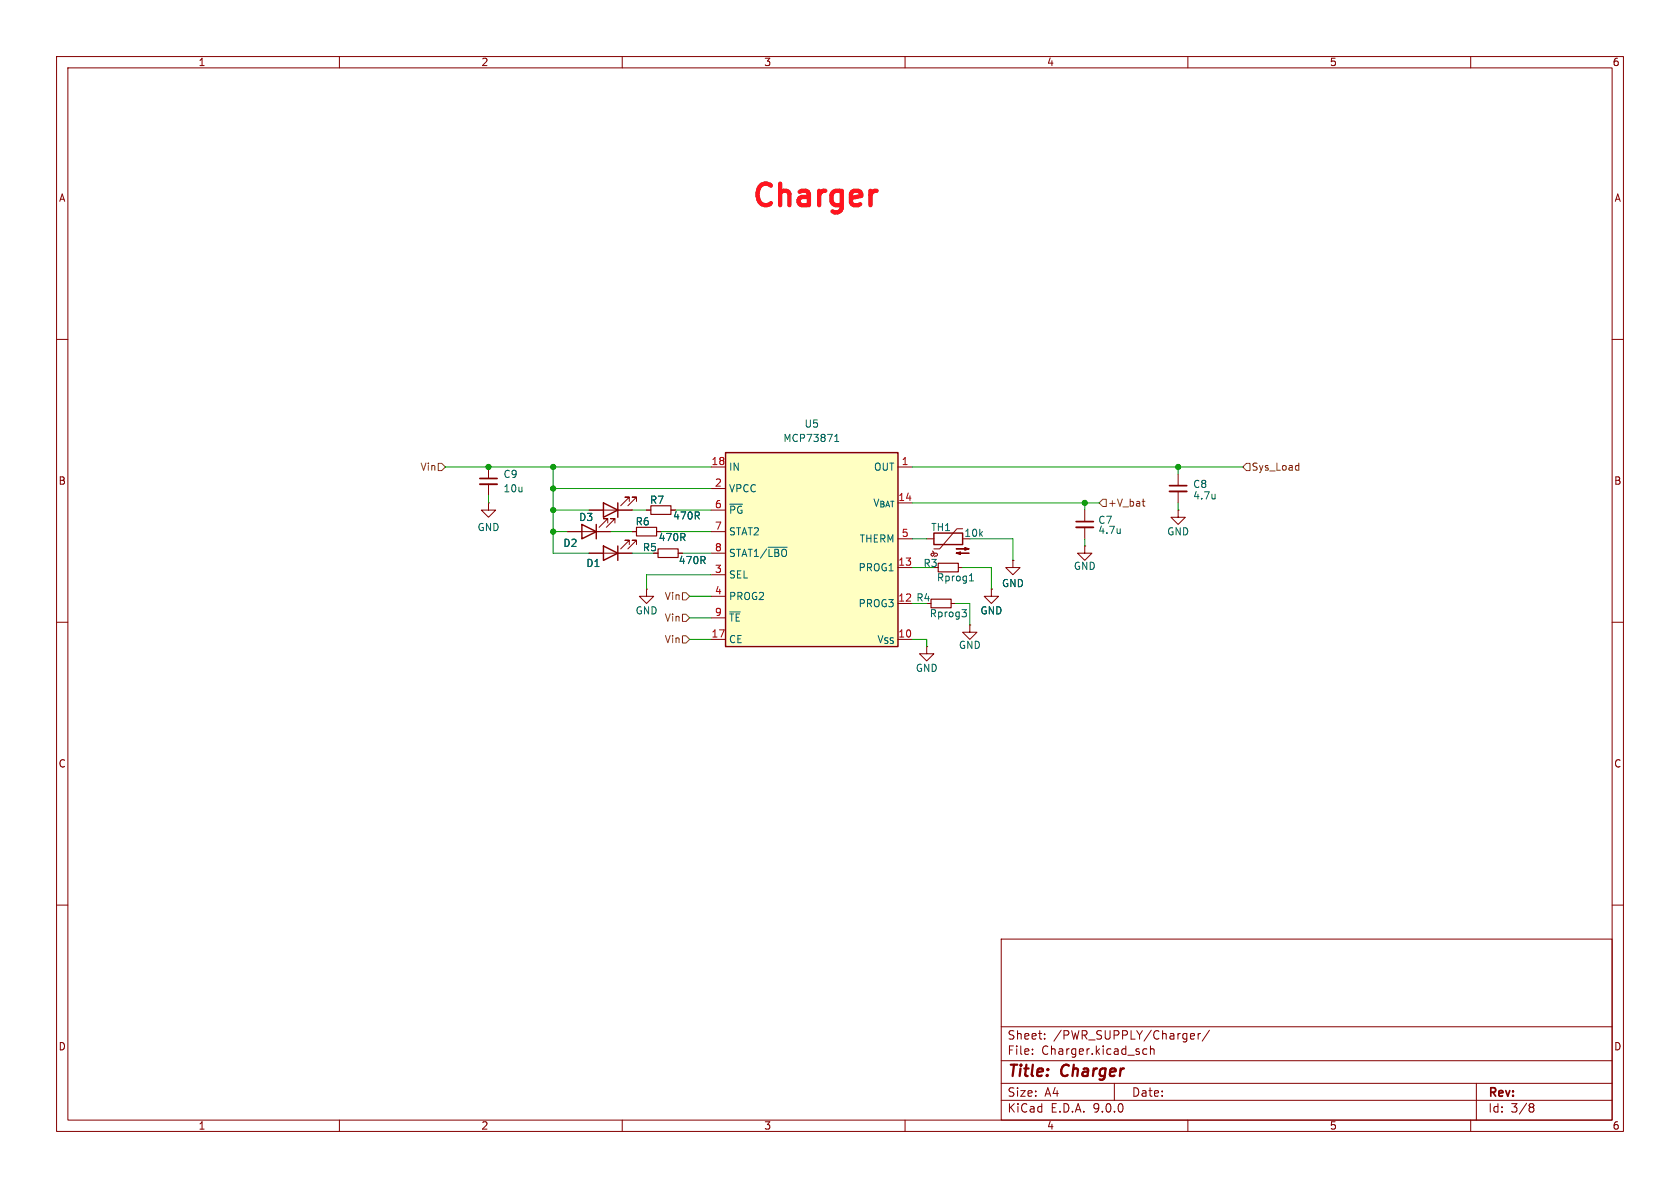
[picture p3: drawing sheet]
(kicad_sch
 (version 20250114)
 (generator "eeschema")
 (generator_version "9.0")
 (paper "A4")
 (title_block
  (title "Charger"))
 (lib_symbols
  (symbol "Device:C_Small"
   (pin_numbers (hide yes))
   (pin_names
    (offset 0.254) (hide yes)) (exclude_from_sim no) (in_bom yes) (on_board yes)
   (property "Reference" "C" (at 0.254 1.778 0) (effects (font (size 1.27 1.27)) (justify left)))
   (property "Value" "C_Small" (at 0.254 -2.032 0) (effects (font (size 1.27 1.27)) (justify left)))
   (property "Footprint" "" (at 0 0 0) (effects (font (size 1.27 1.27)) (hide yes)))
   (property "Datasheet" "~" (at 0 0 0) (effects (font (size 1.27 1.27)) (hide yes)))
   (property "Description" "Unpolarized capacitor, small symbol" (at 0 0 0) (effects (font (size 1.27 1.27)) (hide yes)))
   (symbol "C_Small_0_1"
    (polyline (pts (xy -1.524 0.508) (xy 1.524 0.508)) (stroke (width 0.3048) (type default)) (fill (type none)))
    (polyline (pts (xy -1.524 -0.508) (xy 1.524 -0.508)) (stroke (width 0.3302) (type default)) (fill (type none))))
   (symbol "C_Small_1_1"
    (pin passive line (at 0 2.54 270) (length 2.032) (name "~" (effects (font (size 1.27 1.27)))) (number "1" (effects (font (size 1.27 1.27)))))
    (pin passive line (at 0 -2.54 90) (length 2.032) (name "~" (effects (font (size 1.27 1.27)))) (number "2" (effects (font (size 1.27 1.27))))))
   (embedded_fonts no))
  (symbol "Device:LED"
   (pin_numbers (hide yes))
   (pin_names
    (offset 1.016) (hide yes)) (exclude_from_sim no) (in_bom yes) (on_board yes)
   (property "Reference" "D" (at 0 2.54 0) (effects (font (size 1.27 1.27))))
   (property "Value" "LED" (at 0 -2.54 0) (effects (font (size 1.27 1.27))))
   (property "Footprint" "" (at 0 0 0) (effects (font (size 1.27 1.27)) (hide yes)))
   (property "Datasheet" "~" (at 0 0 0) (effects (font (size 1.27 1.27)) (hide yes)))
   (property "Description" "Light emitting diode" (at 0 0 0) (effects (font (size 1.27 1.27)) (hide yes)))
   (property "Sim.Pins" "1=K 2=A" (at 0 0 0) (effects (font (size 1.27 1.27)) (hide yes)))
   (symbol "LED_0_1"
    (polyline (pts (xy -3.048 -0.762) (xy -4.572 -2.286) (xy -3.81 -2.286) (xy -4.572 -2.286) (xy -4.572 -1.524)) (stroke (width 0) (type default)) (fill (type none)))
    (polyline (pts (xy -1.778 -0.762) (xy -3.302 -2.286) (xy -2.54 -2.286) (xy -3.302 -2.286) (xy -3.302 -1.524)) (stroke (width 0) (type default)) (fill (type none)))
    (polyline (pts (xy -1.27 0) (xy 1.27 0)) (stroke (width 0) (type default)) (fill (type none)))
    (polyline (pts (xy -1.27 -1.27) (xy -1.27 1.27)) (stroke (width 0.254) (type default)) (fill (type none)))
    (polyline (pts (xy 1.27 -1.27) (xy 1.27 1.27) (xy -1.27 0) (xy 1.27 -1.27)) (stroke (width 0.254) (type default)) (fill (type none))))
   (symbol "LED_1_1"
    (pin passive line (at -3.81 0 0) (length 2.54) (name "K" (effects (font (size 1.27 1.27)))) (number "1" (effects (font (size 1.27 1.27)))))
    (pin passive line (at 3.81 0 180) (length 2.54) (name "A" (effects (font (size 1.27 1.27)))) (number "2" (effects (font (size 1.27 1.27))))))
   (embedded_fonts no))
  (symbol "Device:R_Small"
   (pin_numbers (hide yes))
   (pin_names
    (offset 0.254) (hide yes)) (exclude_from_sim no) (in_bom yes) (on_board yes)
   (property "Reference" "R" (at 0.762 0.508 0) (effects (font (size 1.27 1.27)) (justify left)))
   (property "Value" "R_Small" (at 0.762 -1.016 0) (effects (font (size 1.27 1.27)) (justify left)))
   (property "Footprint" "" (at 0 0 0) (effects (font (size 1.27 1.27)) (hide yes)))
   (property "Datasheet" "~" (at 0 0 0) (effects (font (size 1.27 1.27)) (hide yes)))
   (property "Description" "Resistor, small symbol" (at 0 0 0) (effects (font (size 1.27 1.27)) (hide yes)))
   (symbol "R_Small_0_1"
    (rectangle (start -0.762 1.778) (end 0.762 -1.778) (stroke (width 0.2032) (type default)) (fill (type none))))
   (symbol "R_Small_1_1"
    (pin passive line (at 0 2.54 270) (length 0.762) (name "~" (effects (font (size 1.27 1.27)))) (number "1" (effects (font (size 1.27 1.27)))))
    (pin passive line (at 0 -2.54 90) (length 0.762) (name "~" (effects (font (size 1.27 1.27)))) (number "2" (effects (font (size 1.27 1.27))))))
   (embedded_fonts no))
  (symbol "Device:Thermistor_NTC"
   (pin_numbers (hide yes))
   (pin_names
    (offset 0)) (exclude_from_sim no) (in_bom yes) (on_board yes)
   (property "Reference" "TH" (at -4.445 0 90) (effects (font (size 1.27 1.27))))
   (property "Value" "Thermistor_NTC" (at 3.175 0 90) (effects (font (size 1.27 1.27))))
   (property "Footprint" "" (at 0 1.27 0) (effects (font (size 1.27 1.27)) (hide yes)))
   (property "Datasheet" "~" (at 0 1.27 0) (effects (font (size 1.27 1.27)) (hide yes)))
   (property "Description" "Temperature dependent resistor, negative temperature coefficient" (at 0 0 0) (effects (font (size 1.27 1.27)) (hide yes)))
   (symbol "Thermistor_NTC_0_1"
    (arc (start -3.175 2.413) (mid -3.0506 2.3165) (end -3.048 2.159) (stroke (width 0) (type default)) (fill (type none)))
    (arc (start -3.048 2.794) (mid -2.9736 2.9736) (end -2.794 3.048) (stroke (width 0) (type default)) (fill (type none)))
    (arc (start -2.794 3.048) (mid -2.6144 2.9736) (end -2.54 2.794) (stroke (width 0) (type default)) (fill (type none)))
    (arc (start -2.794 2.54) (mid -2.9736 2.6144) (end -3.048 2.794) (stroke (width 0) (type default)) (fill (type none)))
    (arc (start -2.794 1.905) (mid -2.9736 1.9794) (end -3.048 2.159) (stroke (width 0) (type default)) (fill (type none)))
    (arc (start -2.54 2.159) (mid -2.6144 1.9794) (end -2.794 1.905) (stroke (width 0) (type default)) (fill (type none)))
    (arc (start -2.159 2.794) (mid -2.434 2.5608) (end -2.794 2.54) (stroke (width 0) (type default)) (fill (type none)))
    (polyline (pts (xy -2.54 2.159) (xy -2.54 2.794)) (stroke (width 0) (type default)) (fill (type none)))
    (polyline (pts (xy -2.54 -3.683) (xy -2.54 -1.397) (xy -2.794 -2.159) (xy -2.286 -2.159) (xy -2.54 -1.397) (xy -2.54 -1.651)) (stroke (width 0) (type default)) (fill (type outline)))
    (polyline (pts (xy -1.778 2.54) (xy -1.778 1.524) (xy 1.778 -1.524) (xy 1.778 -2.54)) (stroke (width 0) (type default)) (fill (type none)))
    (polyline (pts (xy -1.778 -1.397) (xy -1.778 -3.683) (xy -2.032 -2.921) (xy -1.524 -2.921) (xy -1.778 -3.683) (xy -1.778 -3.429)) (stroke (width 0) (type default)) (fill (type outline)))
    (rectangle (start -1.016 2.54) (end 1.016 -2.54) (stroke (width 0.254) (type default)) (fill (type none))))
   (symbol "Thermistor_NTC_1_1"
    (pin passive line (at 0 3.81 270) (length 1.27) (name "~" (effects (font (size 1.27 1.27)))) (number "1" (effects (font (size 1.27 1.27)))))
    (pin passive line (at 0 -3.81 90) (length 1.27) (name "~" (effects (font (size 1.27 1.27)))) (number "2" (effects (font (size 1.27 1.27))))))
   (embedded_fonts no))
  (symbol "My_Libraries:MCP73871" (exclude_from_sim no) (in_bom yes) (on_board yes)
   (property "Reference" "U" (at 13.462 15.24 0) (effects (font (size 1.27 1.27))))
   (property "Value" "MCP73871" (at 0 0 0) (effects (font (size 1.27 1.27))))
   (property "Footprint" "Package_DFN_QFN:QFN-20-1EP_4x4mm_P0.5mm_EP2.5x2.5mm" (at 0 0 0) (effects (font (size 1.27 1.27)) (justify left) (hide yes)))
   (property "Datasheet" "http://www.mouser.com/ds/2/268/22090a-52174.pdf" (at 0 0 0) (effects (font (size 1.27 1.27)) (hide yes)))
   (property "Description" "Single cell, Li-Ion/Li-Po charge management controller" (at 0 0 0) (effects (font (size 1.27 1.27)) (hide yes)))
   (symbol "MCP73871_0_1"
    (rectangle (start -15.24 13.97) (end 15.24 -20.32) (stroke (width 0.254) (type default)) (fill (type background))))
   (symbol "MCP73871_1_1"
    (pin power_in line (at -17.78 11.43 0) (length 2.54) (name "IN" (effects (font (size 1.27 1.27)))) (number "18" (effects (font (size 1.27 1.27)))))
    (pin passive line (at -17.78 11.43 0) (length 2.54) (hide yes) (name "IN" (effects (font (size 1.27 1.27)))) (number "19" (effects (font (size 1.27 1.27)))))
    (pin input line (at -17.78 7.62 0) (length 2.54) (name "VPCC" (effects (font (size 1.27 1.27)))) (number "2" (effects (font (size 1.27 1.27)))))
    (pin open_collector line (at -17.78 3.81 0) (length 2.54) (name "~{PG}" (effects (font (size 1.27 1.27)))) (number "6" (effects (font (size 1.27 1.27)))))
    (pin open_collector line (at -17.78 0 0) (length 2.54) (name "STAT2" (effects (font (size 1.27 1.27)))) (number "7" (effects (font (size 1.27 1.27)))))
    (pin open_collector line (at -17.78 -3.81 0) (length 2.54) (name "STAT1/~{LBO}" (effects (font (size 1.27 1.27)))) (number "8" (effects (font (size 1.27 1.27)))))
    (pin input line (at -17.78 -7.62 0) (length 2.54) (name "SEL" (effects (font (size 1.27 1.27)))) (number "3" (effects (font (size 1.27 1.27)))))
    (pin input line (at -17.78 -11.43 0) (length 2.54) (name "PROG2" (effects (font (size 1.27 1.27)))) (number "4" (effects (font (size 1.27 1.27)))))
    (pin input line (at -17.78 -15.24 0) (length 2.54) (name "~{TE}" (effects (font (size 1.27 1.27)))) (number "9" (effects (font (size 1.27 1.27)))))
    (pin input line (at -17.78 -19.05 0) (length 2.54) (name "CE" (effects (font (size 1.27 1.27)))) (number "17" (effects (font (size 1.27 1.27)))))
    (pin power_out line (at 17.78 11.43 180) (length 2.54) (name "OUT" (effects (font (size 1.27 1.27)))) (number "1" (effects (font (size 1.27 1.27)))))
    (pin passive line (at 17.78 11.43 180) (length 2.54) (hide yes) (name "OUT" (effects (font (size 1.27 1.27)))) (number "20" (effects (font (size 1.27 1.27)))))
    (pin power_out line (at 17.78 5.08 180) (length 2.54) (name "V_{BAT}" (effects (font (size 1.27 1.27)))) (number "14" (effects (font (size 1.27 1.27)))))
    (pin passive line (at 17.78 5.08 180) (length 2.54) (hide yes) (name "V_{BAT}" (effects (font (size 1.27 1.27)))) (number "15" (effects (font (size 1.27 1.27)))))
    (pin input line (at 17.78 5.08 180) (length 2.54) (hide yes) (name "V_{BAT_SENSE}" (effects (font (size 1.27 1.27)))) (number "16" (effects (font (size 1.27 1.27)))))
    (pin bidirectional line (at 17.78 -1.27 180) (length 2.54) (name "THERM" (effects (font (size 1.27 1.27)))) (number "5" (effects (font (size 1.27 1.27)))))
    (pin bidirectional line (at 17.78 -6.35 180) (length 2.54) (name "PROG1" (effects (font (size 1.27 1.27)))) (number "13" (effects (font (size 1.27 1.27)))))
    (pin bidirectional line (at 17.78 -12.7 180) (length 2.54) (name "PROG3" (effects (font (size 1.27 1.27)))) (number "12" (effects (font (size 1.27 1.27)))))
    (pin power_in line (at 17.78 -19.05 180) (length 2.54) (name "V_{SS}" (effects (font (size 1.27 1.27)))) (number "10" (effects (font (size 1.27 1.27)))))
    (pin passive line (at 17.78 -19.05 180) (length 2.54) (hide yes) (name "V_{SS}" (effects (font (size 1.27 1.27)))) (number "11" (effects (font (size 1.27 1.27)))))
    (pin passive line (at 17.78 -19.05 180) (length 2.54) (hide yes) (name "V_{SS}" (effects (font (size 1.27 1.27)))) (number "21" (effects (font (size 1.27 1.27))))))
   (embedded_fonts no))
  (symbol "power:GND"
   (power)
   (pin_numbers (hide yes))
   (pin_names
    (offset 0) (hide yes)) (exclude_from_sim no) (in_bom yes) (on_board yes)
   (property "Reference" "#PWR" (at 0 -6.35 0) (effects (font (size 1.27 1.27)) (hide yes)))
   (property "Value" "GND" (at 0 -3.81 0) (effects (font (size 1.27 1.27))))
   (property "Footprint" "" (at 0 0 0) (effects (font (size 1.27 1.27)) (hide yes)))
   (property "Datasheet" "" (at 0 0 0) (effects (font (size 1.27 1.27)) (hide yes)))
   (property "Description" "Power symbol creates a global label with name \"GND\" , ground" (at 0 0 0) (effects (font (size 1.27 1.27)) (hide yes)))
   (symbol "GND_0_1"
    (polyline (pts (xy 0 0) (xy 0 -1.27) (xy 1.27 -1.27) (xy 0 -2.54) (xy -1.27 -1.27) (xy 0 -1.27)) (stroke (width 0) (type default)) (fill (type none))))
   (symbol "GND_1_1"
    (pin power_in line (at 0 0 270) (length 0) (name "~" (effects (font (size 1.27 1.27)))) (number "1" (effects (font (size 1.27 1.27))))))
   (embedded_fonts no)))
 (text "Charger"
  (exclude_from_sim no)
  (at 144.272 34.798 0)
  (effects (font (size 3.81 3.81) (thickness 0.762)
    (bold yes) (color 255 20 31 1))))
 (junction
  (at 97.79 86.36)
  (diameter 0)
  (color 0 0 0 0))
 (junction
  (at 97.79 90.17)
  (diameter 0)
  (color 0 0 0 0))
 (junction
  (at 86.36 82.55)
  (diameter 0)
  (color 0 0 0 0))
 (junction
  (at 208.28 82.55)
  (diameter 0)
  (color 0 0 0 0))
 (junction
  (at 191.77 88.9)
  (diameter 0)
  (color 0 0 0 0))
 (junction
  (at 97.79 93.98)
  (diameter 0)
  (color 0 0 0 0))
 (junction
  (at 97.79 82.55)
  (diameter 0)
  (color 0 0 0 0))
 (wire
  (pts (xy 168.91 106.68) (xy 171.45 106.68))
  (stroke (width 0) (type default)))
 (wire
  (pts (xy 97.79 86.36) (xy 125.73 86.36))
  (stroke (width 0) (type default)))
 (wire
  (pts (xy 111.76 97.79) (xy 115.57 97.79))
  (stroke (width 0) (type default)))
 (wire
  (pts (xy 116.84 93.98) (xy 125.73 93.98))
  (stroke (width 0) (type default)))
 (wire
  (pts (xy 175.26 100.33) (xy 175.26 104.14))
  (stroke (width 0) (type default)))
 (wire
  (pts (xy 97.79 86.36) (xy 97.79 90.17))
  (stroke (width 0) (type default)))
 (wire
  (pts (xy 114.3 101.6) (xy 125.73 101.6))
  (stroke (width 0) (type default)))
 (wire
  (pts (xy 208.28 83.82) (xy 208.28 82.55))
  (stroke (width 0) (type default)))
 (wire
  (pts (xy 191.77 88.9) (xy 191.77 90.17))
  (stroke (width 0) (type default)))
 (wire
  (pts (xy 161.29 100.33) (xy 165.1 100.33))
  (stroke (width 0) (type default)))
 (wire
  (pts (xy 78.74 82.55) (xy 86.36 82.55))
  (stroke (width 0) (type default)))
 (wire
  (pts (xy 86.36 82.55) (xy 97.79 82.55))
  (stroke (width 0) (type default)))
 (wire
  (pts (xy 161.29 88.9) (xy 191.77 88.9))
  (stroke (width 0) (type default)))
 (wire
  (pts (xy 114.3 104.14) (xy 114.3 101.6))
  (stroke (width 0) (type default)))
 (wire
  (pts (xy 179.07 95.25) (xy 179.07 99.06))
  (stroke (width 0) (type default)))
 (wire
  (pts (xy 97.79 93.98) (xy 100.33 93.98))
  (stroke (width 0) (type default)))
 (wire
  (pts (xy 97.79 82.55) (xy 97.79 86.36))
  (stroke (width 0) (type default)))
 (wire
  (pts (xy 161.29 82.55) (xy 208.28 82.55))
  (stroke (width 0) (type default)))
 (wire
  (pts (xy 121.92 113.03) (xy 125.73 113.03))
  (stroke (width 0) (type default)))
 (wire
  (pts (xy 170.18 100.33) (xy 175.26 100.33))
  (stroke (width 0) (type default)))
 (wire
  (pts (xy 191.77 95.25) (xy 191.77 96.52))
  (stroke (width 0) (type default)))
 (wire
  (pts (xy 171.45 106.68) (xy 171.45 110.49))
  (stroke (width 0) (type default)))
 (wire
  (pts (xy 120.65 97.79) (xy 125.73 97.79))
  (stroke (width 0) (type default)))
 (wire
  (pts (xy 208.28 88.9) (xy 208.28 90.17))
  (stroke (width 0) (type default)))
 (wire
  (pts (xy 107.95 93.98) (xy 111.76 93.98))
  (stroke (width 0) (type default)))
 (wire
  (pts (xy 208.28 82.55) (xy 219.71 82.55))
  (stroke (width 0) (type default)))
 (wire
  (pts (xy 97.79 90.17) (xy 104.14 90.17))
  (stroke (width 0) (type default)))
 (wire
  (pts (xy 121.92 109.22) (xy 125.73 109.22))
  (stroke (width 0) (type default)))
 (wire
  (pts (xy 97.79 82.55) (xy 125.73 82.55))
  (stroke (width 0) (type default)))
 (wire
  (pts (xy 121.92 105.41) (xy 125.73 105.41))
  (stroke (width 0) (type default)))
 (wire
  (pts (xy 86.36 88.9) (xy 86.36 87.63))
  (stroke (width 0) (type default)))
 (wire
  (pts (xy 119.38 90.17) (xy 125.73 90.17))
  (stroke (width 0) (type default)))
 (wire
  (pts (xy 97.79 90.17) (xy 97.79 93.98))
  (stroke (width 0) (type default)))
 (wire
  (pts (xy 163.83 113.03) (xy 163.83 114.3))
  (stroke (width 0) (type default)))
 (wire
  (pts (xy 114.3 90.17) (xy 111.76 90.17))
  (stroke (width 0) (type default)))
 (wire
  (pts (xy 161.29 95.25) (xy 163.83 95.25))
  (stroke (width 0) (type default)))
 (wire
  (pts (xy 161.29 106.68) (xy 163.83 106.68))
  (stroke (width 0) (type default)))
 (wire
  (pts (xy 97.79 93.98) (xy 97.79 97.79))
  (stroke (width 0) (type default)))
 (wire
  (pts (xy 104.14 97.79) (xy 97.79 97.79))
  (stroke (width 0) (type default)))
 (wire
  (pts (xy 161.29 113.03) (xy 163.83 113.03))
  (stroke (width 0) (type default)))
 (wire
  (pts (xy 191.77 88.9) (xy 194.31 88.9))
  (stroke (width 0) (type default)))
 (wire
  (pts (xy 171.45 95.25) (xy 179.07 95.25))
  (stroke (width 0) (type default)))
 (hierarchical_label "Sys_Load"
  (shape input)
  (at 219.71 82.55 0)
  (effects (font (size 1.27 1.27)) (justify left)))
 (hierarchical_label "+V_bat"
  (shape input)
  (at 194.31 88.9 0)
  (effects (font (size 1.27 1.27)) (justify left)))
 (hierarchical_label "Vin"
  (shape input)
  (at 121.92 105.41 180)
  (effects (font (size 1.27 1.27)) (justify right)))
 (hierarchical_label "Vin"
  (shape input)
  (at 121.92 113.03 180)
  (effects (font (size 1.27 1.27)) (justify right)))
 (hierarchical_label "Vin"
  (shape input)
  (at 78.74 82.55 180)
  (effects (font (size 1.27 1.27)) (justify right)))
 (hierarchical_label "Vin"
  (shape input)
  (at 121.92 109.22 180)
  (effects (font (size 1.27 1.27)) (justify right)))
 (symbol
  (lib_id "Device:Thermistor_NTC")
  (at 167.64 95.25 90)
  (unit 1)
  (exclude_from_sim no)
  (in_bom yes)
  (on_board yes)
  (dnp no)
  (property "Reference" "TH1" (at 166.37 93.218 90) (effects (font (size 1.27 1.27))))
  (property "Value" "10k" (at 172.212 94.234 90) (effects (font (size 1.27 1.27))))
  (property "Footprint" "Resistor_SMD:R_0603_1608Metric" (at 166.37 95.25 0) (effects (font (size 1.27 1.27)) (hide yes)))
  (property "Datasheet" "~" (at 166.37 95.25 0) (effects (font (size 1.27 1.27)) (hide yes)))
  (property "Description" "Temperature dependent resistor, negative temperature coefficient" (at 167.64 95.25 0) (effects (font (size 1.27 1.27)) (hide yes)))
  (pin "1")
  (pin "2"))
 (symbol
  (lib_id "power:GND")
  (at 179.07 99.06 0)
  (unit 1)
  (exclude_from_sim no)
  (in_bom yes)
  (on_board yes)
  (dnp no)
  (property "Reference" "#PWR018" (at 179.07 105.41 0) (effects (font (size 1.27 1.27)) (hide yes)))
  (property "Value" "GND" (at 179.07 103.124 0) (effects (font (size 1.27 1.27))))
  (property "Footprint" "" (at 179.07 99.06 0) (effects (font (size 1.27 1.27)) (hide yes)))
  (property "Datasheet" "" (at 179.07 99.06 0) (effects (font (size 1.27 1.27)) (hide yes)))
  (property "Description" "Power symbol creates a global label with name \"GND\" , ground" (at 179.07 99.06 0) (effects (font (size 1.27 1.27)) (hide yes)))
  (pin "1"))
 (symbol
  (lib_id "Device:R_Small")
  (at 114.3 93.98 270)
  (unit 1)
  (exclude_from_sim no)
  (in_bom yes)
  (on_board yes)
  (dnp no)
  (property "Reference" "R6" (at 112.268 92.202 90) (effects (font (size 1.27 1.27)) (justify left)))
  (property "Value" "470R" (at 116.332 94.996 90) (effects (font (size 1.27 1.27)) (justify left)))
  (property "Footprint" "Resistor_SMD:R_0603_1608Metric" (at 114.3 93.98 0) (effects (font (size 1.27 1.27)) (hide yes)))
  (property "Datasheet" "~" (at 114.3 93.98 0) (effects (font (size 1.27 1.27)) (hide yes)))
  (property "Description" "Resistor, small symbol" (at 114.3 93.98 0) (effects (font (size 1.27 1.27)) (hide yes)))
  (pin "2")
  (pin "1"))
 (symbol
  (lib_id "Device:R_Small")
  (at 167.64 100.33 90)
  (unit 1)
  (exclude_from_sim no)
  (in_bom yes)
  (on_board yes)
  (dnp no)
  (property "Reference" "R3" (at 165.862 99.568 90) (effects (font (size 1.27 1.27)) (justify left)))
  (property "Value" "Rprog1" (at 172.466 102.108 90) (effects (font (size 1.27 1.27)) (justify left)))
  (property "Footprint" "Resistor_SMD:R_0603_1608Metric" (at 167.64 100.33 0) (effects (font (size 1.27 1.27)) (hide yes)))
  (property "Datasheet" "~" (at 167.64 100.33 0) (effects (font (size 1.27 1.27)) (hide yes)))
  (property "Description" "Resistor, small symbol" (at 167.64 100.33 0) (effects (font (size 1.27 1.27)) (hide yes)))
  (pin "2")
  (pin "1"))
 (symbol
  (lib_id "power:GND")
  (at 114.3 104.14 0)
  (unit 1)
  (exclude_from_sim no)
  (in_bom yes)
  (on_board yes)
  (dnp no)
  (property "Reference" "#PWR049" (at 114.3 110.49 0) (effects (font (size 1.27 1.27)) (hide yes)))
  (property "Value" "GND" (at 114.3 107.95 0) (effects (font (size 1.27 1.27))))
  (property "Footprint" "" (at 114.3 104.14 0) (effects (font (size 1.27 1.27)) (hide yes)))
  (property "Datasheet" "" (at 114.3 104.14 0) (effects (font (size 1.27 1.27)) (hide yes)))
  (property "Description" "Power symbol creates a global label with name \"GND\" , ground" (at 114.3 104.14 0) (effects (font (size 1.27 1.27)) (hide yes)))
  (pin "1"))
 (symbol
  (lib_id "Device:R_Small")
  (at 116.84 90.17 270)
  (unit 1)
  (exclude_from_sim no)
  (in_bom yes)
  (on_board yes)
  (dnp no)
  (property "Reference" "R7" (at 114.808 88.392 90) (effects (font (size 1.27 1.27)) (justify left)))
  (property "Value" "470R" (at 118.872 91.186 90) (effects (font (size 1.27 1.27)) (justify left)))
  (property "Footprint" "Resistor_SMD:R_0603_1608Metric" (at 116.84 90.17 0) (effects (font (size 1.27 1.27)) (hide yes)))
  (property "Datasheet" "~" (at 116.84 90.17 0) (effects (font (size 1.27 1.27)) (hide yes)))
  (property "Description" "Resistor, small symbol" (at 116.84 90.17 0) (effects (font (size 1.27 1.27)) (hide yes)))
  (pin "2")
  (pin "1"))
 (symbol
  (lib_id "My_Libraries:MCP73871")
  (at 143.51 93.98 0)
  (unit 1)
  (exclude_from_sim no)
  (in_bom yes)
  (on_board yes)
  (dnp no)
  (fields_autoplaced yes)
  (property "Reference" "U5" (at 143.51 74.93 0) (effects (font (size 1.27 1.27))))
  (property "Value" "MCP73871" (at 143.51 77.47 0) (effects (font (size 1.27 1.27))))
  (property "Footprint" "Package_DFN_QFN:QFN-20-1EP_4x4mm_P0.5mm_EP2.5x2.5mm" (at 143.51 93.98 0) (effects (font (size 1.27 1.27)) (justify left) (hide yes)))
  (property "Datasheet" "http://www.mouser.com/ds/2/268/22090a-52174.pdf" (at 143.51 93.98 0) (effects (font (size 1.27 1.27)) (hide yes)))
  (property "Description" "Single cell, Li-Ion/Li-Po charge management controller" (at 143.51 93.98 0) (effects (font (size 1.27 1.27)) (hide yes)))
  (pin "9")
  (pin "12")
  (pin "8")
  (pin "20")
  (pin "18")
  (pin "19")
  (pin "1")
  (pin "3")
  (pin "15")
  (pin "16")
  (pin "5")
  (pin "17")
  (pin "10")
  (pin "7")
  (pin "13")
  (pin "2")
  (pin "21")
  (pin "4")
  (pin "6")
  (pin "14")
  (pin "11"))
 (symbol
  (lib_id "power:GND")
  (at 86.36 88.9 0)
  (unit 1)
  (exclude_from_sim no)
  (in_bom yes)
  (on_board yes)
  (dnp no)
  (property "Reference" "#PWR019" (at 86.36 95.25 0) (effects (font (size 1.27 1.27)) (hide yes)))
  (property "Value" "GND" (at 86.36 93.218 0) (effects (font (size 1.27 1.27))))
  (property "Footprint" "" (at 86.36 88.9 0) (effects (font (size 1.27 1.27)) (hide yes)))
  (property "Datasheet" "" (at 86.36 88.9 0) (effects (font (size 1.27 1.27)) (hide yes)))
  (property "Description" "Power symbol creates a global label with name \"GND\" , ground" (at 86.36 88.9 0) (effects (font (size 1.27 1.27)) (hide yes)))
  (pin "1"))
 (symbol
  (lib_id "power:GND")
  (at 163.83 114.3 0)
  (unit 1)
  (exclude_from_sim no)
  (in_bom yes)
  (on_board yes)
  (dnp no)
  (property "Reference" "#PWR013" (at 163.83 120.65 0) (effects (font (size 1.27 1.27)) (hide yes)))
  (property "Value" "GND" (at 163.83 118.11 0) (effects (font (size 1.27 1.27))))
  (property "Footprint" "" (at 163.83 114.3 0) (effects (font (size 1.27 1.27)) (hide yes)))
  (property "Datasheet" "" (at 163.83 114.3 0) (effects (font (size 1.27 1.27)) (hide yes)))
  (property "Description" "Power symbol creates a global label with name \"GND\" , ground" (at 163.83 114.3 0) (effects (font (size 1.27 1.27)) (hide yes)))
  (pin "1"))
 (symbol
  (lib_id "power:GND")
  (at 175.26 104.14 0)
  (unit 1)
  (exclude_from_sim no)
  (in_bom yes)
  (on_board yes)
  (dnp no)
  (property "Reference" "#PWR014" (at 175.26 110.49 0) (effects (font (size 1.27 1.27)) (hide yes)))
  (property "Value" "GND" (at 175.26 107.95 0) (effects (font (size 1.27 1.27))))
  (property "Footprint" "" (at 175.26 104.14 0) (effects (font (size 1.27 1.27)) (hide yes)))
  (property "Datasheet" "" (at 175.26 104.14 0) (effects (font (size 1.27 1.27)) (hide yes)))
  (property "Description" "Power symbol creates a global label with name \"GND\" , ground" (at 175.26 104.14 0) (effects (font (size 1.27 1.27)) (hide yes)))
  (pin "1"))
 (symbol
  (lib_id "Device:R_Small")
  (at 166.37 106.68 90)
  (unit 1)
  (exclude_from_sim no)
  (in_bom yes)
  (on_board yes)
  (dnp no)
  (property "Reference" "R4" (at 164.592 105.664 90) (effects (font (size 1.27 1.27)) (justify left)))
  (property "Value" "Rprog3" (at 171.196 108.458 90) (effects (font (size 1.27 1.27)) (justify left)))
  (property "Footprint" "Resistor_SMD:R_0603_1608Metric" (at 166.37 106.68 0) (effects (font (size 1.27 1.27)) (hide yes)))
  (property "Datasheet" "~" (at 166.37 106.68 0) (effects (font (size 1.27 1.27)) (hide yes)))
  (property "Description" "Resistor, small symbol" (at 166.37 106.68 0) (effects (font (size 1.27 1.27)) (hide yes)))
  (pin "2")
  (pin "1"))
 (symbol
  (lib_id "power:GND")
  (at 208.28 90.17 0)
  (unit 1)
  (exclude_from_sim no)
  (in_bom yes)
  (on_board yes)
  (dnp no)
  (property "Reference" "#PWR017" (at 208.28 96.52 0) (effects (font (size 1.27 1.27)) (hide yes)))
  (property "Value" "GND" (at 208.28 93.98 0) (effects (font (size 1.27 1.27))))
  (property "Footprint" "" (at 208.28 90.17 0) (effects (font (size 1.27 1.27)) (hide yes)))
  (property "Datasheet" "" (at 208.28 90.17 0) (effects (font (size 1.27 1.27)) (hide yes)))
  (property "Description" "Power symbol creates a global label with name \"GND\" , ground" (at 208.28 90.17 0) (effects (font (size 1.27 1.27)) (hide yes)))
  (pin "1"))
 (symbol
  (lib_id "Device:LED")
  (at 107.95 90.17 180)
  (unit 1)
  (exclude_from_sim no)
  (in_bom yes)
  (on_board yes)
  (dnp no)
  (property "Reference" "D3" (at 103.632 91.44 0) (effects (font (size 1.27 1.27))))
  (property "Value" "LED" (at 104.14 86.614 0) (effects (font (size 1.27 1.27)) (hide yes)))
  (property "Footprint" "LED_SMD:LED_0603_1608Metric" (at 107.95 90.17 0) (effects (font (size 1.27 1.27)) (hide yes)))
  (property "Datasheet" "~" (at 107.95 90.17 0) (effects (font (size 1.27 1.27)) (hide yes)))
  (property "Description" "Light emitting diode" (at 107.95 90.17 0) (effects (font (size 1.27 1.27)) (hide yes)))
  (property "Sim.Pins" "1=K 2=A" (at 107.95 90.17 0) (effects (font (size 1.27 1.27)) (hide yes)))
  (pin "2")
  (pin "1"))
 (symbol
  (lib_id "power:GND")
  (at 191.77 96.52 0)
  (unit 1)
  (exclude_from_sim no)
  (in_bom yes)
  (on_board yes)
  (dnp no)
  (property "Reference" "#PWR016" (at 191.77 102.87 0) (effects (font (size 1.27 1.27)) (hide yes)))
  (property "Value" "GND" (at 191.77 100.076 0) (effects (font (size 1.27 1.27))))
  (property "Footprint" "" (at 191.77 96.52 0) (effects (font (size 1.27 1.27)) (hide yes)))
  (property "Datasheet" "" (at 191.77 96.52 0) (effects (font (size 1.27 1.27)) (hide yes)))
  (property "Description" "Power symbol creates a global label with name \"GND\" , ground" (at 191.77 96.52 0) (effects (font (size 1.27 1.27)) (hide yes)))
  (pin "1"))
 (symbol
  (lib_id "Device:LED")
  (at 107.95 97.79 180)
  (unit 1)
  (exclude_from_sim no)
  (in_bom yes)
  (on_board yes)
  (dnp no)
  (property "Reference" "D1" (at 104.902 99.568 0) (effects (font (size 1.27 1.27))))
  (property "Value" "LED" (at 104.648 96.266 0) (effects (font (size 1.27 1.27)) (hide yes)))
  (property "Footprint" "LED_SMD:LED_0603_1608Metric" (at 107.95 97.79 0) (effects (font (size 1.27 1.27)) (hide yes)))
  (property "Datasheet" "~" (at 107.95 97.79 0) (effects (font (size 1.27 1.27)) (hide yes)))
  (property "Description" "Light emitting diode" (at 107.95 97.79 0) (effects (font (size 1.27 1.27)) (hide yes)))
  (property "Sim.Pins" "1=K 2=A" (at 107.95 97.79 0) (effects (font (size 1.27 1.27)) (hide yes)))
  (pin "2")
  (pin "1"))
 (symbol
  (lib_id "Device:C_Small")
  (at 191.77 92.71 0)
  (unit 1)
  (exclude_from_sim no)
  (in_bom yes)
  (on_board yes)
  (dnp no)
  (property "Reference" "C7" (at 194.056 91.948 0) (effects (font (size 1.27 1.27)) (justify left)))
  (property "Value" "4.7u" (at 194.056 93.726 0) (effects (font (size 1.27 1.27)) (justify left)))
  (property "Footprint" "Capacitor_SMD:C_0603_1608Metric" (at 191.77 92.71 0) (effects (font (size 1.27 1.27)) (hide yes)))
  (property "Datasheet" "~" (at 191.77 92.71 0) (effects (font (size 1.27 1.27)) (hide yes)))
  (property "Description" "Unpolarized capacitor, small symbol" (at 191.77 92.71 0) (effects (font (size 1.27 1.27)) (hide yes)))
  (pin "1")
  (pin "2"))
 (symbol
  (lib_id "Device:R_Small")
  (at 118.11 97.79 270)
  (unit 1)
  (exclude_from_sim no)
  (in_bom yes)
  (on_board yes)
  (dnp no)
  (property "Reference" "R5" (at 113.538 96.774 90) (effects (font (size 1.27 1.27)) (justify left)))
  (property "Value" "470R" (at 119.888 99.06 90) (effects (font (size 1.27 1.27)) (justify left)))
  (property "Footprint" "Resistor_SMD:R_0603_1608Metric" (at 118.11 97.79 0) (effects (font (size 1.27 1.27)) (hide yes)))
  (property "Datasheet" "~" (at 118.11 97.79 0) (effects (font (size 1.27 1.27)) (hide yes)))
  (property "Description" "Resistor, small symbol" (at 118.11 97.79 0) (effects (font (size 1.27 1.27)) (hide yes)))
  (pin "2")
  (pin "1"))
 (symbol
  (lib_id "power:GND")
  (at 171.45 110.49 0)
  (unit 1)
  (exclude_from_sim no)
  (in_bom yes)
  (on_board yes)
  (dnp no)
  (property "Reference" "#PWR015" (at 171.45 116.84 0) (effects (font (size 1.27 1.27)) (hide yes)))
  (property "Value" "GND" (at 171.45 114.046 0) (effects (font (size 1.27 1.27))))
  (property "Footprint" "" (at 171.45 110.49 0) (effects (font (size 1.27 1.27)) (hide yes)))
  (property "Datasheet" "" (at 171.45 110.49 0) (effects (font (size 1.27 1.27)) (hide yes)))
  (property "Description" "Power symbol creates a global label with name \"GND\" , ground" (at 171.45 110.49 0) (effects (font (size 1.27 1.27)) (hide yes)))
  (pin "1"))
 (symbol
  (lib_id "Device:C_Small")
  (at 208.28 86.36 0)
  (unit 1)
  (exclude_from_sim no)
  (in_bom yes)
  (on_board yes)
  (dnp no)
  (property "Reference" "C8" (at 210.82 85.598 0) (effects (font (size 1.27 1.27)) (justify left)))
  (property "Value" "4.7u" (at 210.82 87.63 0) (effects (font (size 1.27 1.27)) (justify left)))
  (property "Footprint" "Capacitor_SMD:C_0603_1608Metric" (at 208.28 86.36 0) (effects (font (size 1.27 1.27)) (hide yes)))
  (property "Datasheet" "~" (at 208.28 86.36 0) (effects (font (size 1.27 1.27)) (hide yes)))
  (property "Description" "Unpolarized capacitor, small symbol" (at 208.28 86.36 0) (effects (font (size 1.27 1.27)) (hide yes)))
  (pin "1")
  (pin "2"))
 (symbol
  (lib_id "Device:C_Small")
  (at 86.36 85.09 0)
  (unit 1)
  (exclude_from_sim no)
  (in_bom yes)
  (on_board yes)
  (dnp no)
  (fields_autoplaced yes)
  (property "Reference" "C9" (at 88.9 83.8262 0) (effects (font (size 1.27 1.27)) (justify left)))
  (property "Value" "10u" (at 88.9 86.3662 0) (effects (font (size 1.27 1.27)) (justify left)))
  (property "Footprint" "Capacitor_SMD:C_0603_1608Metric" (at 86.36 85.09 0) (effects (font (size 1.27 1.27)) (hide yes)))
  (property "Datasheet" "~" (at 86.36 85.09 0) (effects (font (size 1.27 1.27)) (hide yes)))
  (property "Description" "Unpolarized capacitor, small symbol" (at 86.36 85.09 0) (effects (font (size 1.27 1.27)) (hide yes)))
  (pin "1")
  (pin "2"))
 (symbol
  (lib_id "Device:LED")
  (at 104.14 93.98 180)
  (unit 1)
  (exclude_from_sim no)
  (in_bom yes)
  (on_board yes)
  (dnp no)
  (property "Reference" "D2" (at 100.838 96.012 0) (effects (font (size 1.27 1.27))))
  (property "Value" "LED" (at 106.68 96.266 0) (effects (font (size 1.27 1.27)) (hide yes)))
  (property "Footprint" "LED_SMD:LED_0603_1608Metric" (at 104.14 93.98 0) (effects (font (size 1.27 1.27)) (hide yes)))
  (property "Datasheet" "~" (at 104.14 93.98 0) (effects (font (size 1.27 1.27)) (hide yes)))
  (property "Description" "Light emitting diode" (at 104.14 93.98 0) (effects (font (size 1.27 1.27)) (hide yes)))
  (property "Sim.Pins" "1=K 2=A" (at 104.14 93.98 0) (effects (font (size 1.27 1.27)) (hide yes)))
  (pin "2")
  (pin "1")))
